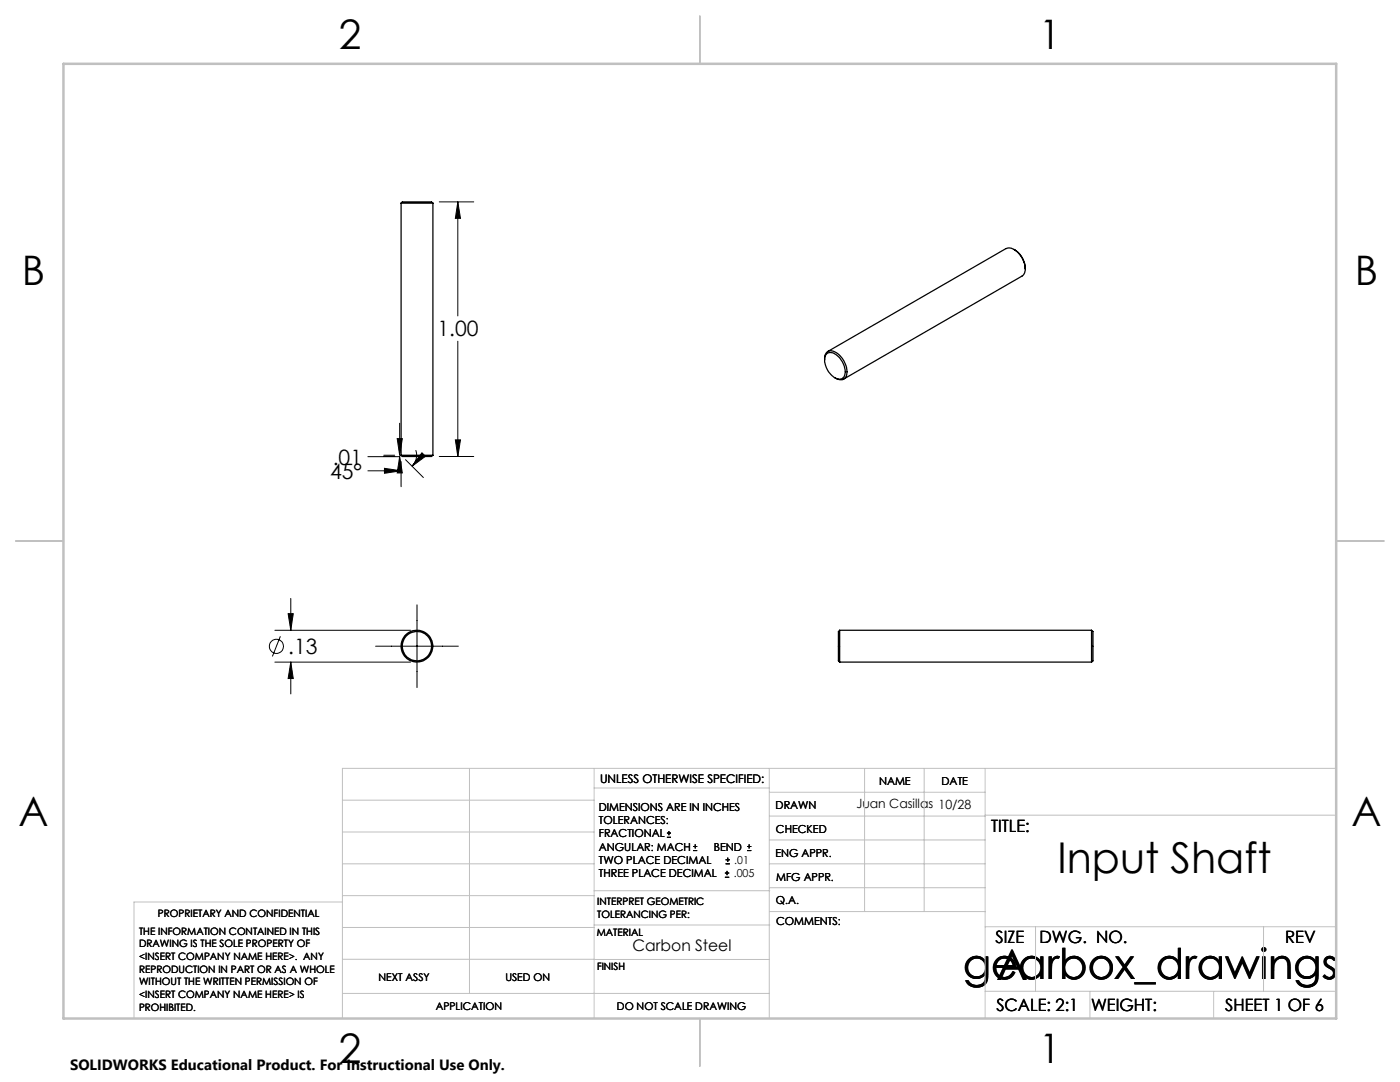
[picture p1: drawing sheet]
<svg xmlns="http://www.w3.org/2000/svg" width="279mm" height="216mm" viewBox="0 0 279 216" stroke-linecap="round" stroke-linejoin="round" font-family="sans-serif">
<g fill="none" stroke="#000" stroke-width=".25">
<path d="M80 40.5h6.4M80 40.5a1.51 1.51 0 0 1 1.5-.2h4.6l.3 .2M80 40.5v50.3M86.4 40.5v50.3M202.4 49.8a4.4 4.4 0 0 1 2.2 3.9M204.6 53.7a4.4 4.4 0 0 0-3.2-4.2l-.6 .1-35.6 20.5M204.6 53.7a1.58 1.58 0 0 1-.7 1.4l-35.5 20.5M164.6 71.8a1.42 1.42 0 0 1 .6-1.7 1.42 1.42 0 0 1 1.8 .3 4.4 4.4 0 0 1 1.8 4.7 1.45 1.45 0 0 1-2.2 .3M164.9 70.7a1.74 1.74 0 0 1 2.5 .5 3.7 3.7 0 0 1 1 4 1.59 1.59 0 0 1-2.4-.3 3.8 3.8 0 0 1-1.2-4.1zM80 90.8h6.4M80 90.8a1.51 1.51 0 0 0 1.5 .3h4.6l.3-.3M167.6 125.8v6.3"/>
<path d="M167.6 125.8a1.39 1.39 0 0 0-.3 1.3v4.8l.3 .2M167.6 125.8h50.2M167.6 132.1h50.2M217.8 125.8v6.3M217.8 125.8a1.27 1.27 0 0 1 .3 1.3v3.9a1.11 1.11 0 0 1-.3 1.1"/>
<circle cx="83.2" cy="128.9" r="2.91"/>
<circle cx="83.2" cy="128.9" r="3.2"/>
</g>
<g fill="none" stroke="#000" stroke-width=".2">
<path d="M87.7 40.3h6.8M91.4 40.3l.5 3.3h-1zM91.4 40.3v22.7M91.4 68.1v23M73.4 93.9h6.6M73.4 91.1h6.4M76.6 90.8h2.2M76.7 93.5l3.3 .4-3.3 .5zM79.3 87.5h1l-.5 3.3zM79.8 91.1l.5 3.3h-1zM79.8 84.5v6.3M79.8 91.1h.1"/>
<path d="M80 92.1v5M80.9 91.7l3.6 3.6M83 89.8a3.2 3.2 0 0 1-.8 3.2M84.2 90.3l.7 .8-2.7 1.9zM87.7 91.1h6.8M90.9 87.8h1l-.5 3.3zM58 119.4v6.4M54.9 132.1h27.1M54.9 125.8h27.1M56 127l-1.6 4M57.5 122.4h1l-.5 3.4zM58 132.1l.5 3.3h-1z"/>
<path d="M58 132.1v6.4M75 128.9h16.5M83.2 120.7v16.5M133.1 167.1h.8M133.1 166.2h.8M133.5 165.8v.9M138.3 169.7h.8M138.3 168.9h.8M138.7 168.5v.8M144.7 175h.8M144.7 174.2h.8M144.8 172.4h.9"/>
<path d="M144.8 171.6h.9M145.1 173.8v.8M145.2 171.1v.9M149.1 169.7h.8M149.1 168.9h.8M149.5 168.5v.8"/>
<circle cx="55.2" cy="129" r="1.42"/>
</g>
<g fill="none" stroke="#c0c0c0" stroke-width=".2">
<path d="M68.3 159.7h50.3M93.7 153.3v44.9M118.6 153.3v49.9M118.6 157.2h34.9M153.5 153.3v49.9M153.5 158.1h43.1M172.5 153.3v28.6M184.4 153.3v28.6M196.6 153.3v49.9M266.7 153.3h-198.4v49.9M68.3 178.7h50.3M68.3 172.4h50.3"/>
<path d="M68.3 166h50.3M68.3 180h-41.6v23.2M118.6 177.7h35M153.5 167.6h43.1M153.5 162.8h43.1M153.5 172.4h43.1M153.5 177.1h43.1M196.6 162.7h70.1M68.3 198.2h85.2M68.3 191.4l85.2 .1M68.3 185.1h50.3M118.6 184.6h35"/>
<path d="M153.6 181.9h43M196.6 197.8h70.1M196.6 184.9h70.1M206.7 184.9v12.9M217.5 197.8v5.4M242.2 197.8v5.4M252.2 184.9v12.9"/>
</g>
<path d="M139.7 3.2v9.5M3.1 107.9h9.6M266.7 107.9h9.5M139.7 203.2v9.6" fill="none" stroke="#c0c0c0" stroke-width=".25"/>
<path d="M12.7 12.7h254v190.5h-254z" fill="none" stroke="#c0c0c0" stroke-width=".5"/>
<path d="M58 132.1l.5 3.3h-1zM57.5 122.4h1l-.5 3.4zM91.4 40.3l.5 3.3h-1zM90.9 87.8h1l-.5 3.3zM79.3 87.5h1l-.5 3.3zM79.8 91.1l.5 3.3h-1zM76.7 93.5l3.3 .4-3.3 .5zM84.2 90.3l.7 .8-2.7 1.9z" fill="#000"/>
<g font-size="8.5">
<text x="211" y="174.2">Input Shaft</text>
<text x="192.2" y="195.4">gearbox_drawings</text>
<text x="198.9" y="195.5">A</text>
</g>
<g font-size="8.1">
<text x="67.6" y="9.7">2</text>
<text x="207.3" y="9.7">1</text>
<text x="4.4" y="57">B</text>
<text x="270.4" y="57">B</text>
<text x="3.7" y="164.9">A</text>
<text x="269.7" y="164.9">A</text>
<text x="67.6" y="212.2">2</text>
<text x="207.3" y="212.2">1</text>
</g>
<g font-size="4.2">
<text x="87.3" y="67.1">1.00</text>
<text x="65.9" y="95.5">45°</text>
<text x="66.4" y="92.7">.01</text>
<text x="57.5" y="130.5">.13</text>
</g>
<g font-size="3.4">
<text x="197.8" y="166">TITLE:</text>
<text x="198.7" y="188.1">SIZE</text>
<text x="207.5" y="188.1">DWG. NO.</text>
<text x="256.5" y="188.2">REV</text>
<text x="198.8" y="201.7">SCALE: 2:1</text>
<text x="217.7" y="201.8">WEIGHT:</text>
<text x="244.5" y="201.7">SHEET 1 OF 6</text>
</g>
<text font-size="3.2" x="126.3" y="189.8">Carbon Steel</text>
<text font-size="3" x="14" y="213.5">SOLIDWORKS Educational Product. For Instructional Use Only.</text>
<text font-size="2.5" x="170.9" y="161.3">Juan Casillas 10/28</text>
<text font-size="2.4" x="119.8" y="156.2">UNLESS OTHERWISE SPECIFIED:</text>
<g font-size="2.2">
<text x="119.5" y="161.8">DIMENSIONS ARE IN INCHES</text>
<text x="154.8" y="161.4">DRAWN</text>
<text x="175.4" y="156.6">NAME</text>
<text x="187.9" y="156.7">DATE</text>
<text x="119.5" y="164.4">TOLERANCES:</text>
<text x="119.5" y="167.1">FRACTIONAL</text>
<text x="154.9" y="166.3">CHECKED</text>
<text x="119.5" y="169.7">ANGULAR: MACH</text>
<text x="119.5" y="172.4">TWO PLACE DECIMAL</text>
<text x="142.5" y="169.7">BEND</text>
<text x="146.6" y="172.4">.01</text>
<text x="154.8" y="170.9">ENG APPR.</text>
<text x="119.5" y="175">THREE PLACE DECIMAL</text>
<text x="146.4" y="175">.005</text>
<text x="154.9" y="175.7">MFG APPR.</text>
<text x="154.9" y="180.4">Q.A.</text>
<text x="154.9" y="184.6">COMMENTS:</text>
</g>
<g font-size="2.1">
<text x="75.5" y="195.7">NEXT ASSY</text>
<text x="100.9" y="195.7">USED ON</text>
<text x="86.9" y="201.5">APPLICATION</text>
<text x="123.1" y="201.6">DO NOT SCALE DRAWING</text>
</g>
<g font-size="2">
<text x="31.5" y="182.9">PROPRIETARY AND CONFIDENTIAL</text>
<text x="119.2" y="180.6">INTERPRET GEOMETRIC</text>
<text x="119.2" y="183.1">TOLERANCING PER:</text>
<text x="27.8" y="186.5">THE INFORMATION CONTAINED IN THIS</text>
<text x="27.8" y="189">DRAWING IS THE SOLE PROPERTY OF</text>
<text x="27.8" y="191.6">&lt;INSERT COMPANY NAME HERE&gt;. ANY</text>
<text x="119.1" y="186.7">MATERIAL</text>
<text x="27.8" y="194.1">REPRODUCTION IN PART OR AS A WHOLE</text>
<text x="27.8" y="196.6">WITHOUT THE WRITTEN PERMISSION OF</text>
<text x="119.1" y="193.5">FINISH</text>
<text x="27.8" y="199.1">&lt;INSERT COMPANY NAME HERE&gt; IS</text>
<text x="27.8" y="201.7">PROHIBITED.</text>
</g>
</svg>
